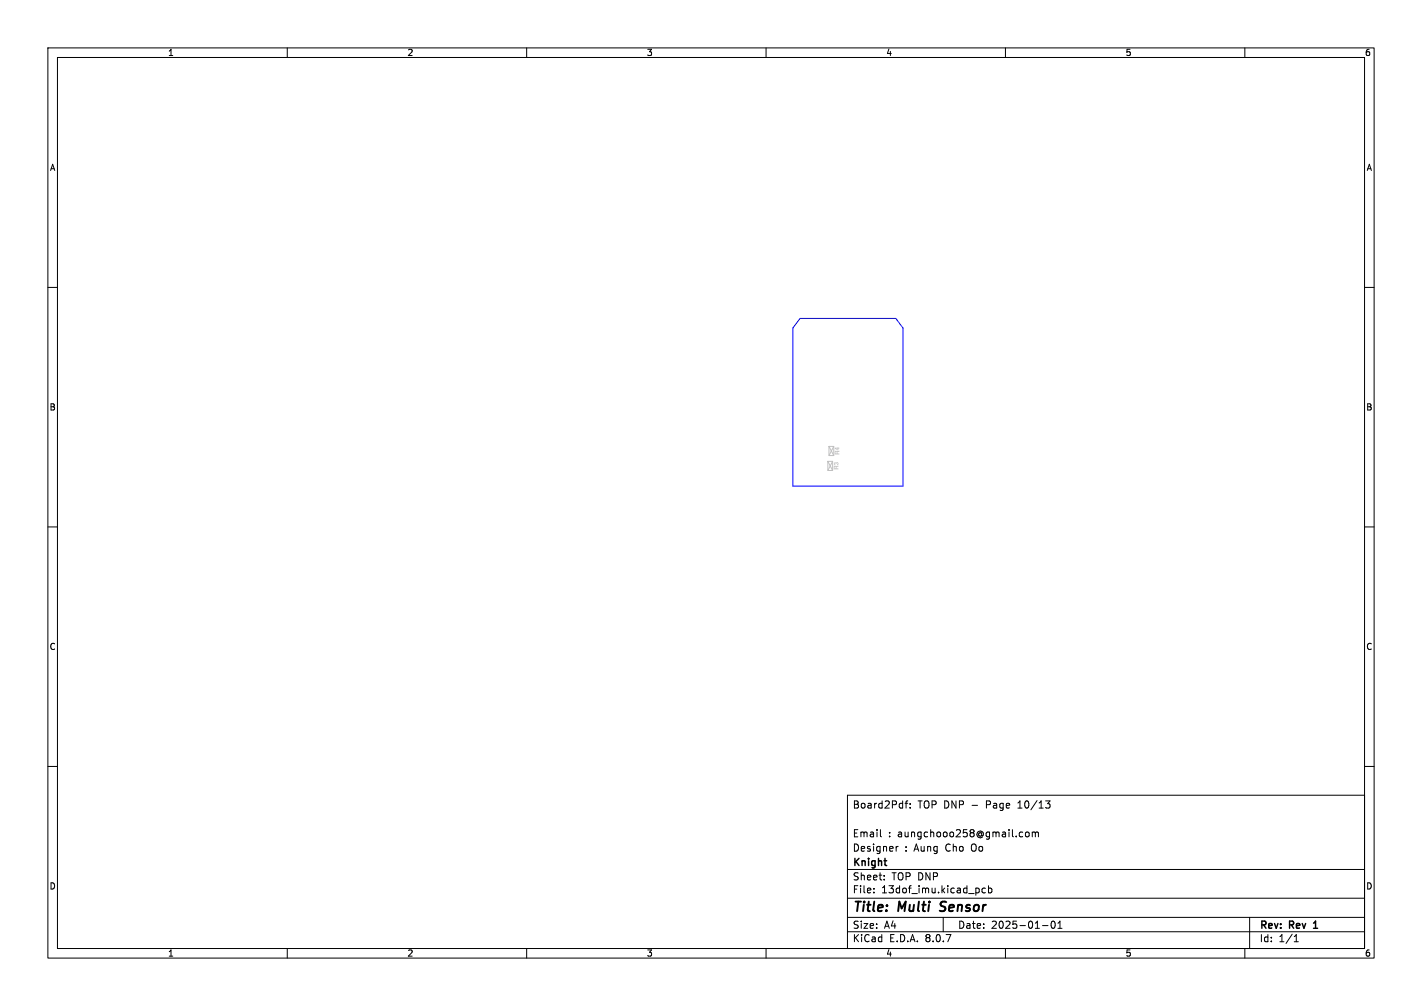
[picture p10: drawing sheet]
<svg xmlns="http://www.w3.org/2000/svg" width="297mm" height="210mm" viewBox="0 0 297 210" stroke-linecap="round" stroke-linejoin="round" font-family="sans-serif">
<path d="M172.9 96.3h1v1.9h-1zM172.9 96.3l1 1.9M173.1 93.2h1v1.9h-1zM173.1 93.2l1 1.9M173.9 96.3l-1 1.9M174.1 93.2l-1 1.9" fill="none" stroke="#c0c0c0" stroke-width=".21"/>
<path d="M167.1 66.5h20l1.5 2v33h-23v-33z" fill="none" stroke="#00f" stroke-width=".21"/>
<g fill="none" stroke="#000" stroke-width=".21">
<path d="M10 10h277v190h-277zM12 12h273v186h-273zM60 10v2M110 10v2M160 10v2M210 10v2M260 10v2M10 60h2M285 60h2M10 110h2M285 110h2M10 160h2"/>
<path d="M177 166h108v32h-108zM183.9 173.2v1.3l.2 .2M187.2 176.7v1M187.6 176.7l-.4 .3M189 167.7h.6M189.6 167.2l-.4 .2v1.3M190.1 168.6v.1M190.1 167.8v.1M213.5 173.7l.1 .1M213.6 174.6l-.1 .1M214.2 173.8l.3-.1 .4 .1 .1 .6-.2 .2-.3 .1-.3-.1zM215.6 173.8l.4-.1 .2 .2"/>
<path d="M215.6 173.7v1M216.2 173.9l.3-.2 .3 .1 .1 .9M216.2 173.9v.8M218.4 167.2h.9l-.5 .6 .4 .1 .1 .5-.3 .3h-.4M285 160h2M60 198v2M110 198v2M160 198v2M177 194.5h108M177 191.5h108M177 187.5h108M177 181.5h108"/>
<path d="M182.5 186.3v.1M182.5 185.5v.1M184.7 183.6v.1M184.7 182.8v.1M197 191.5v3M204.5 185.5v.8M205.8 185.5l-.4-.1-.3 .3 .1 .6h.6M206.5 185.5l.4-.1 .3 .3-.2 .6h-.5M206.5 184.9v1.5M210 198v2M217.7 193.2h1.2M219.7 192.4l.2-.1a.8 .8 0 0 1 .5 .7 .8 .8 0 0 1-.5 .8 1 1 0 0 1-.2-1.4z"/>
<path d="M221 193.8h.8M221 192.7l.4-.4v1.5M260 198v2M261 191.5v6.5M270.3 196.6h.9M270.3 195.5l.4-.4v1.5"/>
</g>
<path d="M274.3 193.8h.9M274.5 192.6l-.2 .1" fill="none" stroke="#000" stroke-width=".3"/>
<path d="M196.3 190.1l.2 .1M196.6 188.4l-.1 .6" fill="none" stroke="#000" stroke-width=".4"/>
<g font-size="2.8">
<text x="178" y="190.9">Title:</text>
<text x="187.7" y="190.9">Multi</text>
<text x="197.2" y="190.9">Sensor</text>
</g>
<g font-size="2.1">
<text x="178" y="169">Board2Pdf:</text>
<text x="191.7" y="169">TOP DNP -</text>
<text x="206.2" y="169">Page</text>
<text x="213" y="169">10/13</text>
<text x="178" y="178">Designer</text>
<text x="178" y="175">Email</text>
<text x="185.5" y="175">: aungchooo258@gmail.com</text>
<text x="188.9" y="178">: Aung</text>
<text x="197.6" y="178">Cho</text>
<text x="203.1" y="178">Oo</text>
<text x="178" y="184">Sheet:</text>
<text x="178" y="181.2">Knight</text>
<text x="186.2" y="184">TOP DNP</text>
<text x="178" y="186.7">File:</text>
<text x="184.1" y="186.7">13dof_imu.kicad_pcb</text>
<text x="178" y="196.9">KiCad</text>
<text x="178" y="194.1">Size:</text>
<text x="184.7" y="194.1">A4</text>
<text x="185.7" y="196.9">E.D.A.</text>
<text x="193.3" y="196.9">8.0.7</text>
<text x="200" y="194.1">Date:</text>
<text x="207" y="194.1">2025-01-01</text>
<text x="263" y="194.3">Rev:</text>
<text x="263" y="196.9">Id:</text>
<text x="267.1" y="196.9">1/1</text>
<text x="269.4" y="194.3">Rev</text>
<text x="275.1" y="194.3">1</text>
</g>
<g font-size="1.8">
<text x="35" y="11.9">1</text>
<text x="85" y="11.9">2</text>
<text x="135" y="11.9">3</text>
<text x="185" y="11.9">4</text>
<text x="235" y="11.9">5</text>
<text x="285" y="11.9">6</text>
<text x="10.3" y="35.9">A</text>
<text x="285.4" y="35.9">A</text>
<text x="10.3" y="85.9">B</text>
<text x="285.3" y="85.9">B</text>
<text x="10.3" y="135.9">C</text>
<text x="285.3" y="135.9">C</text>
<text x="10.3" y="185.9">D</text>
<text x="285.3" y="185.9">D</text>
<text x="35" y="199.9">1</text>
<text x="85" y="199.9">2</text>
<text x="135" y="199.9">3</text>
<text x="185" y="199.9">4</text>
<text x="235" y="199.9">5</text>
<text x="285" y="199.9">6</text>
</g>
<g font-size="1.4" fill="#c0c0c0">
<text x="175.6" y="95" transform="rotate(-90 175.6 95)">R4</text>
<text x="175.5" y="98.1" transform="rotate(-90 175.5 98.1)">R3</text>
</g>
</svg>
